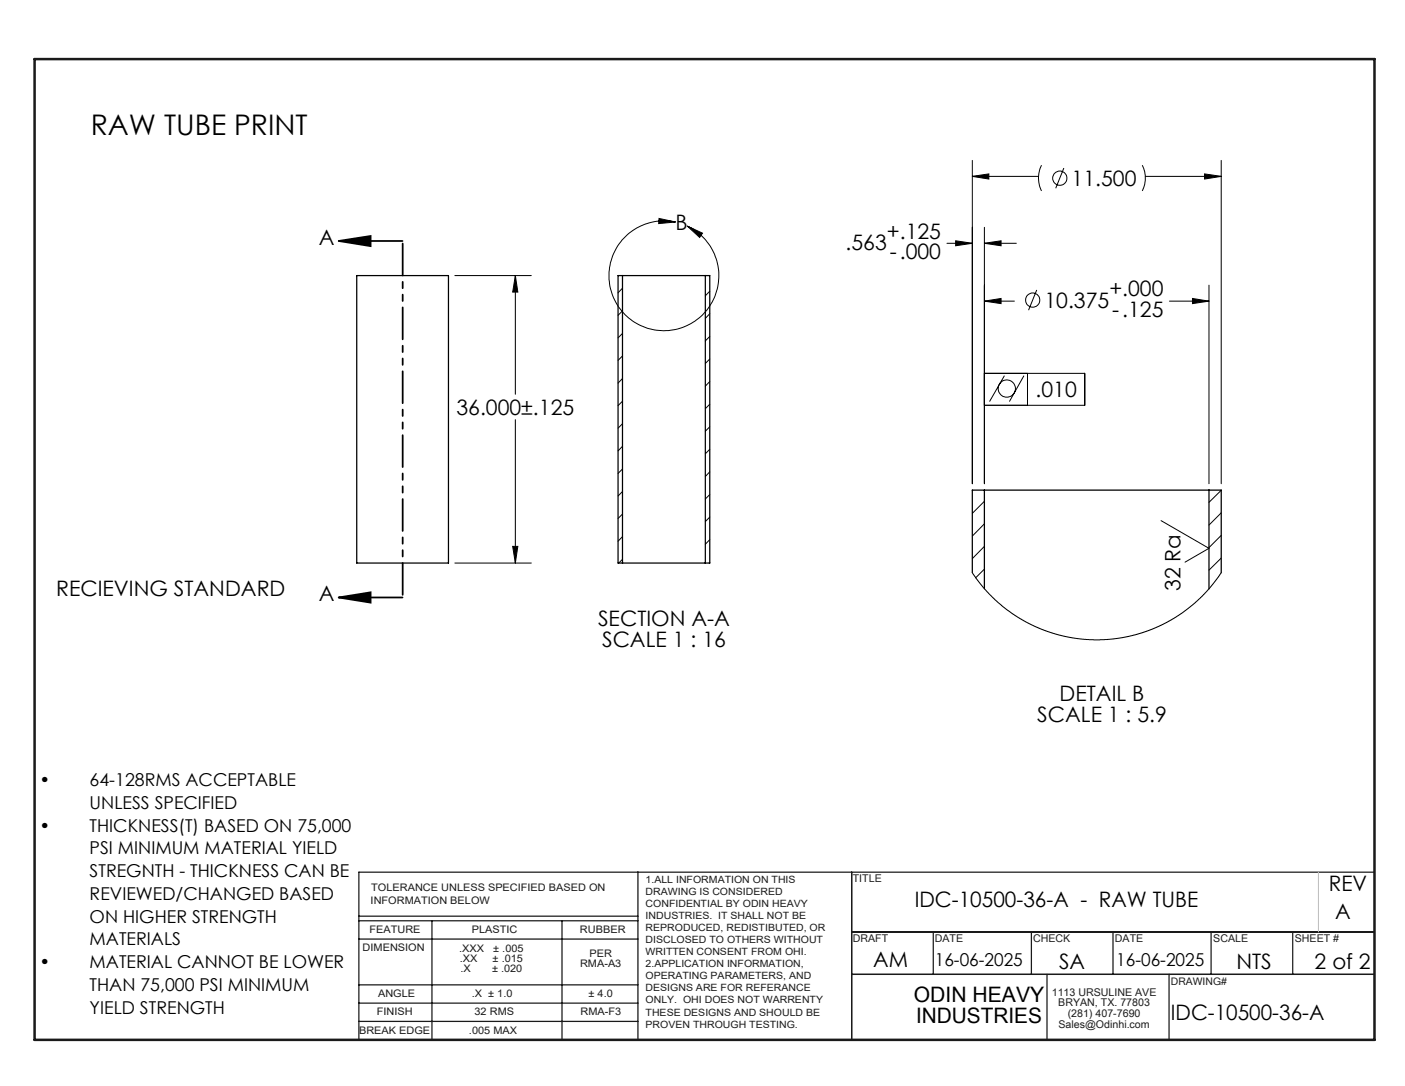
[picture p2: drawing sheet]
<svg xmlns="http://www.w3.org/2000/svg" width="279mm" height="216mm" viewBox="0 0 279 216" stroke-linecap="round" stroke-linejoin="round" font-family="sans-serif">
<g fill="none" stroke="#191924" stroke-width=".25">
<path d="M126.9 173.4v33.3M169.4 173.4v33.3M273.3 173.4h-201.9v33.3M71.4 199.4h55.5M71.4 195.8h55.5M71.4 186.7h55.5M71.4 183.1h55.5M71.4 182.1h55.5M85.9 183.1v23.6M111.8 183.1v23.6M169.4 185.3h103.9M169.4 193.7h103.9"/>
<path d="M185.6 185.3v8.4M205.1 185.3v8.4M208.2 193.7v13M221.3 185.3v8.4M232.5 193.7v13M240.8 185.3v8.4M257.1 185.3v8.4M71.4 203.1h55.5"/>
</g>
<path d="M6.9 11.7h266.4v195h-266.4z" fill="none" stroke="#191924" stroke-width=".5"/>
<path d="M262.2 173.4v11.9" fill="none" stroke="#c0c0c0" stroke-width=".2"/>
<g fill="none" stroke="#000" stroke-width=".2">
<path d="M193.4 35.1l3.2-.5v1zM193.4 31.9v64.3M193.4 35.1h13.1M207.1 32.8a5.7 5.7 0 0 0 0 5.2M211.6 33.4l-1.7 4M227.2 32.8a5.7 5.7 0 0 1 0 5.2M227.8 35.1h15.1M239.5 34.6l3.4 .5-3.4 .5zM242.9 31.9v64.3M90.5 54.8h15.2M102.5 54.8v23.6M102.5 54.8l.5 3.3h-1z"/>
<path d="M123.8 57.3l-.9 .9M131.1 43.4l3.2 .7-3.3 .4zM134.3 44.1a10.9 10.9 0 0 0-13 12.9 10.9 10.9 0 0 0 17.1 6.7 10.9 10.9 0 0 0-.9-18.3l-.8-.5M136.7 44.9l3 1.5-.6 .8zM141.1 57.9l-.8 .9M188.3 48.4h5.1M190 47.9l3.4 .5-3.4 .5zM195.8 59.9l3.3-.6v1.1zM195.8 48.4l3.3-.5v1zM195.8 45.2v51M195.8 59.9h5.9M195.8 48.4h6.3"/>
<path d="M206.2 57.6l-1.7 4.1M232.6 59.9h7.8M237.1 59.3l3.3 .6-3.3 .5zM240.4 56.7v39.5M123.8 61.8l-.9 .9M123.8 66.3l-.9 .9M123.8 70.8l-.9 .8M123.8 75.2l-.9 1M123.8 79.8l-.9 .8M141.1 66.9l-.8 .9M141.1 62.4l-.8 .9M141.1 71.4l-.8 .8"/>
<path d="M141.1 75.8l-.8 1M195.8 74.2h19.9v6.4h-19.9M199.7 74.7l-2.9 5.1M203.6 74.7l-2.9 5.1M204.3 74.2v6.4M102.5 83.4v28.5M123.8 84.2l-.9 .9M123.8 88.7l-.9 .9M123.8 93.2l-.9 .9M123.8 97.7l-.9 .9M141.1 80.4l-.8 .8M141.1 84.8l-.8 .9"/>
<path d="M141.1 89.3l-.8 .9M141.1 93.8l-.8 .9M141.1 98.3l-.8 .9M193.5 97.4l-.1 .2M195.8 99.7l-2.4 2.4M242.9 97.5l-2.5 2.4M90.5 111.9h15.2M102 108.6h1l-.5 3.3zM123.8 102.2l-.9 .9M123.8 106.7l-.9 .9M123.8 111.2l-.8 .7M141.1 102.8l-.8 .9"/>
<path d="M141.1 107.3l-.8 .9M141.1 111.8l-.1 .1M193.4 113.8l2.1 3 2.4 2.5 2.5 2.1 3.5 2.2 3.4 1.6 3.4 1.1 3.5 .7 3.3 .2 3.9-.2 3-.5 3.5-.9 3.7-1.6 3.3-2 3.4-2.7 2.1-2.2 2.5-3.3M195.8 104.1l-2.4 2.5M195.8 108.6l-2.4 2.5M195.8 113.1l-1.8 1.8M230.9 103.5l9.5 5.5-4.7 2.8M242.9 102l-2.5 2.4M242.9 106.4l-2.5 2.5M242.9 110.9l-2.5 2.4"/>
<circle cx="210.8" cy="35.4" r="1.41"/>
<circle cx="205.4" cy="59.7" r="1.4"/>
<circle cx="200.2" cy="77.2" r="1.72"/>
</g>
<path d="M67.3 47.9h12.7M67.3 47.9l6.4-1v2zM67.3 118.8h12.7M67.3 118.8l6.4-1v2z" fill="none" stroke="#000" stroke-width=".35"/>
<path d="M80.1 47.9v70.9" fill="none" stroke="#000" stroke-width=".35" stroke-dasharray="6.3 1.3 1.3 1.3 1.3 1.3" stroke-dashoffset="-.5"/>
<g fill="#000">
<path d="M67.3 47.9l6.4-1v2zM67.3 118.8l6.4-1v2z"/>
<path d="M102.5 54.8l.5 3.3h-1zM102 108.6h1l-.5 3.3zM195.8 59.9l3.3-.6v1.1zM237.1 59.3l3.3 .6-3.3 .5zM195.8 48.4l3.3-.5v1zM190 47.9l3.4 .5-3.4 .5zM193.4 35.1l3.2-.5v1zM239.5 34.6l3.4 .5-3.4 .5z"/>
<path d="M131.1 43.4l3.2 .7-3.3 .4zM136.7 44.9l3 1.5-.6 .8zM-.1 40.2v1.5zM-.1 62.4v2z"/>
</g>
<path d="M70.9 54.8h18.3v57.1h-18.3zM123.8 54.8h16.5M123.8 54.8h-.9v57.1h.9M123.8 54.8v57.1M140.3 54.8h.8v57.1h-.8M140.3 54.8v57.1M195.8 97.4h44.6M195.8 97.4h-2.4v16.4M195.8 97.4v19.7M240.4 97.4h2.5v16.4M240.4 97.4v19.7M123.8 111.9h16.5" fill="none" stroke="#000" stroke-width=".25"/>
<text font-size="5.6" x="18" y="26.8">RAW TUBE PRINT</text>
<g font-size="4.2">
<text x="213.1" y="37">11.500</text>
<text x="134.3" y="45.7">B</text>
<text x="176.4" y="47.4">+.125</text>
<text x="63.4" y="48.6">A</text>
<text x="168.2" y="49.7">.563</text>
<text x="177" y="51.5">-.000</text>
<text x="220.6" y="58.9">+.000</text>
<text x="207.7" y="61.2">10.375</text>
<text x="221.2" y="63">-.125</text>
<text x="90.8" y="82.5">36.000±.125</text>
<text x="205.9" y="79">.010</text>
<text x="11.2" y="118.4">RECIEVING STANDARD</text>
<text x="63.4" y="119.5">A</text>
<text x="234.8" y="117.5" transform="rotate(-90 234.8 117.5)">32 Ra</text>
<text x="118.9" y="124.4">SECTION A-A</text>
<text x="119.7" y="128.5">SCALE 1 : 16</text>
<text x="206.3" y="143.6">SCALE 1 : 5.9</text>
<text x="210.7" y="139.4">DETAIL B</text>
<text x="264.3" y="177.1">REV</text>
<text x="181.9" y="180.2">IDC-10500-36-A - RAW TUBE</text>
<text x="265.5" y="182.6">A</text>
<text x="173.6" y="192.3">AM</text>
<text x="210.6" y="192.5">SA</text>
<text x="245.9" y="192.5">NTS</text>
<text x="261.4" y="192.5">2 of 2</text>
<text x="181.7" y="199.2">ODIN HEAVY</text>
<text x="182.2" y="203.4">INDUSTRIES</text>
<text x="232.8" y="202.7">IDC-10500-36-A</text>
</g>
<g font-size="3.5">
<text x="7.8" y="156.3">•</text>
<text x="17.8" y="156.3">64-128RMS ACCEPTABLE</text>
<text x="17.8" y="160.8">UNLESS SPECIFIED</text>
<text x="7.8" y="165.3">•</text>
<text x="17.8" y="165.3">THICKNESS(T) BASED ON 75,000</text>
<text x="17.8" y="169.8">PSI MINIMUM MATERIAL YIELD</text>
<text x="17.8" y="174.4">STREGNTH - THICKNESS CAN BE</text>
<text x="17.8" y="178.9">REVIEWED/CHANGED BASED</text>
<text x="17.8" y="183.4">ON HIGHER STRENGTH</text>
<text x="17.8" y="188">MATERIALS</text>
<text x="7.8" y="192.5">•</text>
<text x="17.8" y="192.5">MATERIAL CANNOT BE LOWER</text>
<text x="17.8" y="197">THAN 75,000 PSI MINIMUM</text>
<text x="185.9" y="192.1">16-06-2025</text>
<text x="222" y="192.1">16-06-2025</text>
<text x="17.8" y="201.5">YIELD STRENGTH</text>
</g>
<g font-size="2.1" fill="#191924">
<text x="73.7" y="179.7">INFORMATION BELOW</text>
<text x="73.8" y="177.1">TOLERANCE UNLESS SPECIFIED BASED ON</text>
<text x="169.6" y="175.3">TITLE</text>
<text x="73.5" y="185.4">FEATURE</text>
<text x="93.8" y="185.4">PLASTIC</text>
<text x="115.3" y="185.5">RUBBER</text>
<text x="72.1" y="189.1">DIMENSION</text>
<text x="91.3" y="189.3">.XXX</text>
<text x="91.4" y="191.2">.XX</text>
<text x="98" y="191.2">± .015</text>
<text x="98.1" y="189.3">± .005</text>
<text x="117.2" y="190.3">PER</text>
<text x="169.6" y="187.3">DRAFT</text>
<text x="185.9" y="187.3">DATE</text>
<text x="205.4" y="187.3">CHECK</text>
<text x="221.7" y="187.3">DATE</text>
<text x="241.3" y="187.3">SCALE</text>
<text x="257.5" y="187.3">SHEET #</text>
<text x="91.5" y="193.1">.X</text>
<text x="97.8" y="193.1">± .020</text>
<text x="115.3" y="192.3">RMA-A3</text>
<text x="209.2" y="198">1113 URSULINE AVE</text>
<text x="232.8" y="195.9">DRAWING#</text>
<text x="74.9" y="201.8">FINISH</text>
<text x="75.2" y="198.2">ANGLE</text>
<text x="93.8" y="198.2">.X ± 1.0</text>
<text x="94.4" y="201.8">32 RMS</text>
<text x="115.5" y="201.8">RMA-F3</text>
<text x="117" y="198.2">± 4.0</text>
<text x="210.5" y="200.1">BRYAN, TX. 77803</text>
<text x="212.3" y="202.2">(281) 407-7690</text>
<text x="71.4" y="205.6">BREAK EDGE</text>
<text x="93.3" y="205.6">.005 MAX</text>
<text x="210.5" y="204.3">Sales@Odinhi.com</text>
</g>
<g font-size="2" fill="#191924">
<text x="128.4" y="175.4">1.ALL INFORMATION ON THIS</text>
<text x="128.4" y="177.9">DRAWING IS CONSIDERED</text>
<text x="128.4" y="180.3">CONFIDENTIAL BY ODIN HEAVY</text>
<text x="128.4" y="182.7">INDUSTRIES. IT SHALL NOT BE</text>
<text x="128.4" y="185.1">REPRODUCED, REDISTIBUTED, OR</text>
<text x="128.4" y="187.5">DISCLOSED TO OTHERS WITHOUT</text>
<text x="128.4" y="189.9">WRITTEN CONSENT FROM OHI.</text>
<text x="128.4" y="192.3">2.APPLICATION INFORMATION,</text>
<text x="128.4" y="194.7">OPERATING PARAMETERS, AND</text>
<text x="128.4" y="197.1">DESIGNS ARE FOR REFERANCE</text>
<text x="128.4" y="199.5">ONLY. OHI DOES NOT WARRENTY</text>
<text x="128.4" y="201.9">THESE DESIGNS AND SHOULD BE</text>
<text x="128.4" y="204.3">PROVEN THROUGH TESTING.</text>
</g>
</svg>
